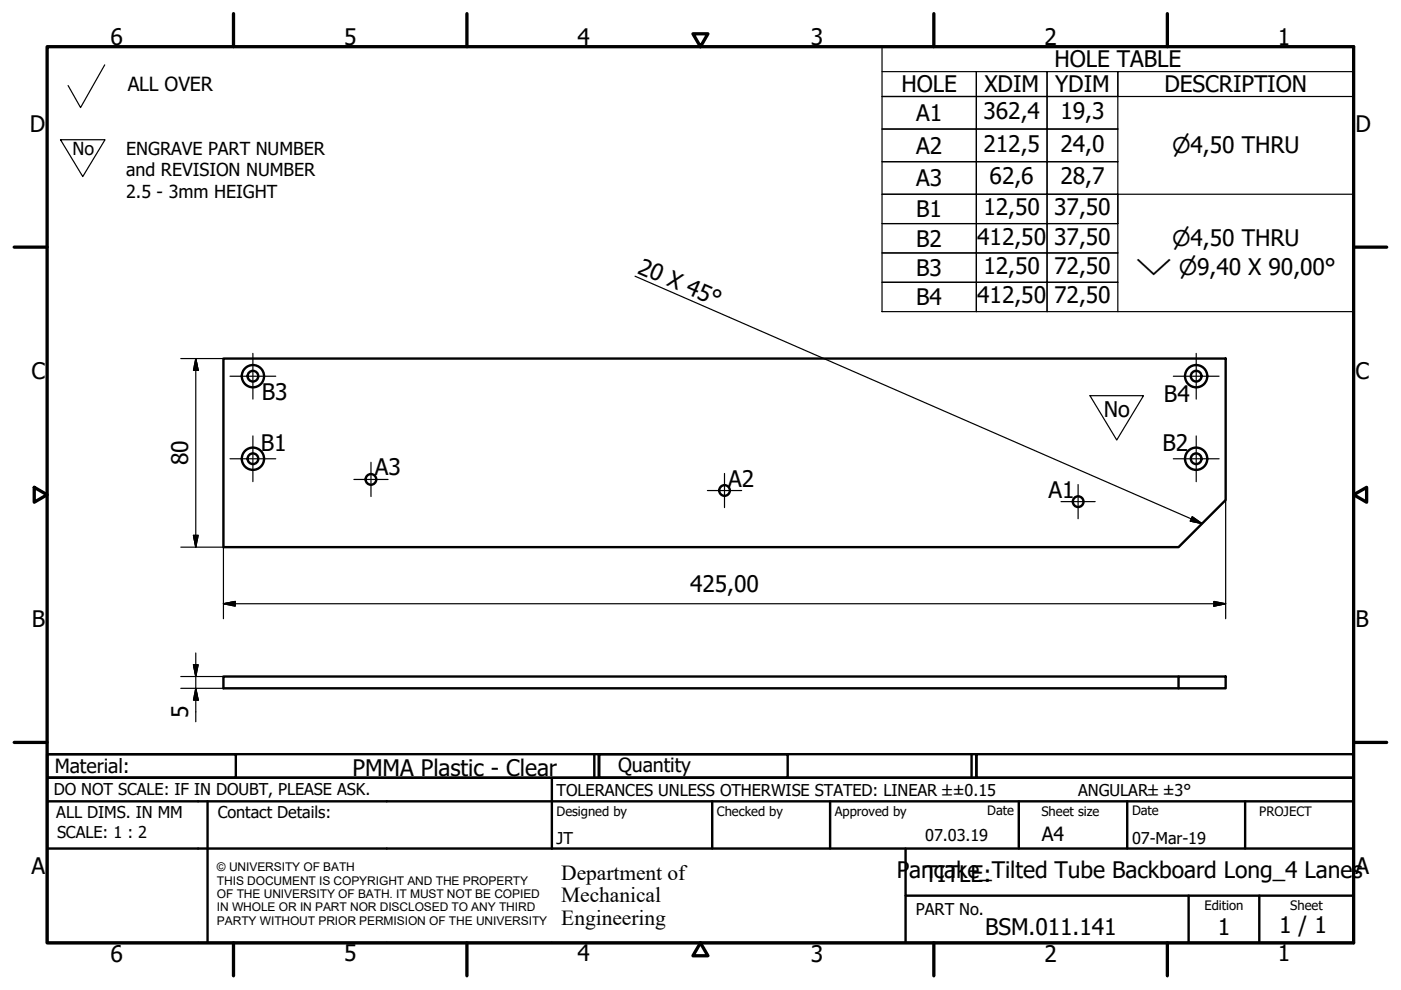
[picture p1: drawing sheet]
<svg xmlns="http://www.w3.org/2000/svg" width="297mm" height="210mm" viewBox="0 0 297 210" stroke-linecap="round" stroke-linejoin="round" font-family="sans-serif">
<!-- layer: Visible (ISO) -->
<g fill="none" stroke="#000" stroke-width=".51">
<path d="M47.4 76h212.5v30l-10 10h-202.5zM249.9 143.4h10v2.5h-10zM249.9 143.4h-202.5v2.5h202.5"/>
<circle cx="53.6" cy="79.8" r="1.13"/>
<circle cx="53.6" cy="79.8" r="2.36"/>
<circle cx="253.6" cy="79.8" r="2.36"/>
<circle cx="253.6" cy="79.8" r="1.13"/>
<circle cx="53.6" cy="97.3" r="1.13"/>
<circle cx="53.6" cy="97.3" r="2.36"/>
<circle cx="253.6" cy="97.3" r="2.36"/>
<circle cx="253.6" cy="97.3" r="1.13"/>
<circle cx="78.6" cy="101.6" r="1.13"/>
<circle cx="153.6" cy="104" r="1.13"/>
<circle cx="228.6" cy="106.4" r="1.13"/>
</g>
<!-- layer: Border (ISO) -->
<g fill="none" stroke="#000" stroke-width=".7">
<path d="M10 9.9h277v190h-277zM49.5 2.9v7M99 2.9v7M146.9 7.2h3.2l-1.6 2.7zM198 2.9v7M247.5 2.9v7M3 52.4h7M287 52.4h7M7.3 103.3l2.7 1.6-2.7 1.6zM287 104.9l2.8-1.6v3.2zM3 157.4h7M287 157.4h7"/>
<path d="M49.5 199.9v7M99 199.9v7M148.5 199.9l1.6 2.7h-3.2zM198 199.9v7M247.5 199.9v7"/>
</g>
<!-- layer: Title (ISO) -->
<g fill="none" stroke="#000" stroke-width=".51">
<path d="M10 159.9h40v5h-40zM10 159.9h117v5h-117zM126 159.9v5M127 159.9h40v5h-40zM127 159.9h80v5h-80zM206 159.9v5M207 159.9h80v5h-80zM10 169.9v-5h277v5M10 169.9h277v30h-277zM10 179.9h277M44 169.9v30M117 164.9v15"/>
<path d="M151 169.9v10M176 169.9v10M192 179.9v20M216 169.9v10M239 169.9v10M264 169.9v10M192 189.9h95M252 189.9v10M267 189.9v10"/>
</g>
<!-- layer: Symbol (ISO) -->
<g fill="none" stroke="#000" stroke-width=".25">
<path d="M187 15.2h20v5.3h-20h20v6.9h-20h20v6.9h-20h20v6.9h-20h20v6.2h-20h20v6.2h-20h20v6.3h-20h20v6.2v-6.2h15v6.2v-6.2h15v6.2M187 9.9h100v56.2h-100zM207 15.2h15v5.3h-15zM222 15.2h15v5.3h-15zM287 15.2h-50v5.3h50M207 20.5h15v6.9h-15zM207 27.4h15v6.9h-15zM207 34.3h15v6.9h-15zM222 20.5h15v6.9h-15zM222 27.4h15v6.9h-15zM222 34.3h15v6.9h-15zM134.6 58.6l120.3 52.4"/>
<path d="M207 41.2h15v6.2h-15zM207 47.4h15v6.2h-15zM207 53.6h15v6.3h-15zM222 41.2h15v6.2h-15zM222 47.4h15v6.2h-15zM222 53.6h15v6.3h-15zM237 47.4v-6.2h50v6.2M252.8 109.6l2.1 1.4-2.5-.5z"/>
</g>
<!-- layer: Sketch Geometry (ISO) -->
<path d="M22.2 13.8l-5.1 9-2.7-4.7M12.8 29.6h9.5l-4.8 7.8zM231.1 83.9h11.3l-5.6 9.4z" fill="none" stroke="#000" stroke-width=".25"/>
<path d="M236.7 102.7h.1" fill="none" stroke="#fff" stroke-width=".21"/>
<!-- layer: Center Mark (ISO) -->
<g fill="none" stroke="#000" stroke-width=".25">
<path d="M48.8 79.8h9.7M53.6 74.9v9.7M248.8 79.8h9.7M253.6 74.9v9.7M48.8 97.3h9.7M53.6 92.4v9.7M78.7 98v7.3M248.8 97.3h9.7M253.6 92.4v9.7M75 101.7h7.3M150 104h7.2M153.6 100.4v7.2"/>
<path d="M225 106.4h7.2M228.6 102.7v7.3"/>
</g>
<!-- layer: Dimension (ISO) -->
<g fill="none" stroke="#000" stroke-width=".25">
<path d="M38.3 76h9.1M41.5 76l.5 2.5h-1zM41.5 76v40M38.3 116h9.1v15.2M41 113.5h1l-.5 2.5zM259.9 106v25.2M41.5 138.4v14.6M47.4 128l2.5-.5v1zM47.4 128h212.5M257.4 127.5l2.5 .5-2.5 .5zM38.3 145.9h9.1M38.3 143.4h9.1"/>
<path d="M41 140.9h1l-.5 2.5zM41.5 145.9l.5 2.5h-1z"/>
</g>
<path d="M41.5 76l.5 2.5zM41.5 76l.5 2.5h-1zM41 113.5l.5 2.5zM41 113.5h1l-.5 2.5zM47.4 128l2.5-.5zM47.4 128l2.5-.5v1zM257.4 128.5l2.5-.5zM257.4 127.5l2.5 .5-2.5 .5zM41 140.9l.5 2.5zM41 140.9h1l-.5 2.5zM41.5 145.9l.5 2.5zM41.5 145.9l.5 2.5h-1z" fill="#000" stroke="#000" stroke-width=".25"/>
<!-- layer: Symbol (ISO) -->
<path d="M252.4 110.5l2.5 .5zM252.8 109.6l2.1 1.4-2.5-.5z" fill="#000" stroke="#000" stroke-width=".25"/>
<g font-size="4.8">
<text x="23.4" y="9.5">6</text>
<text x="72.9" y="9.5">5</text>
<text x="122.4" y="9.5">4</text>
<text x="171.9" y="9.5">3</text>
<text x="221.4" y="9.5">2</text>
<text x="270.9" y="9.5">1</text>
<text x="223.6" y="14.3">HOLE TABLE</text>
<text x="191.1" y="19.6">HOLE</text>
<text x="208.7" y="19.6">XDIM</text>
<text x="223.7" y="19.6">YDIM</text>
<text x="246.9" y="19.6">DESCRIPTION</text>
<text x="6.3" y="27.9">D</text>
<text x="194.2" y="25.7">A1</text>
<text x="208.5" y="25.3">362,4</text>
<text x="224.8" y="25.3">19,3</text>
<text x="287.4" y="27.9">D</text>
<text x="194.2" y="32.6">A2</text>
<text x="208.5" y="32.2">212,5</text>
<text x="224.8" y="32.2">24,0</text>
<text x="194.2" y="39.5">A3</text>
<text x="209.8" y="39.1">62,6</text>
<text x="224.8" y="39.1">28,7</text>
<text x="194.3" y="46.1">B1</text>
<text x="208.5" y="45.6">12,50</text>
<text x="223.5" y="45.6">37,50</text>
<text x="194.3" y="52.3">B2</text>
<text x="207.2" y="51.9">412,50</text>
<text x="223.5" y="51.9">37,50</text>
<text x="135" y="57.8" transform="rotate(24 135 57.8)">20 X 45°</text>
<text x="194.3" y="58.5">B3</text>
<text x="208.5" y="58.1">12,50</text>
<text x="223.5" y="58.1">72,50</text>
<text x="194.3" y="64.7">B4</text>
<text x="207.2" y="64.3">412,50</text>
<text x="223.5" y="64.3">72,50</text>
<text x="6.7" y="80.4">C</text>
<text x="287.4" y="80.4">C</text>
<text x="55.5" y="84.7">B3</text>
<text x="246.8" y="85.2">B4</text>
<text x="55.3" y="95.6">B1</text>
<text x="246.5" y="95.6">B2</text>
<text x="39.9" y="98.7" transform="rotate(-90 39.9 98.7)">80</text>
<text x="79.4" y="100.8">A3</text>
<text x="154.4" y="103.2">A2</text>
<text x="222.3" y="105.5">A1</text>
<text x="146.3" y="125.6">425,00</text>
<text x="6.8" y="132.9">B</text>
<text x="287.4" y="132.9">B</text>
<text x="39.9" y="152.3" transform="rotate(-90 39.9 152.3)">5</text>
<text x="74.8" y="164.6">PMMA Plastic - Clear</text>
<text x="6.7" y="185.4">A</text>
<text x="190.1" y="186.2">P</text>
<text x="192.8" y="186.2">anTcIaTkLeE_:Tilted Tube Backboard Long_4 LanesA</text>
<text x="271.2" y="197.9">1 / 1</text>
<text x="23.4" y="203.9">6</text>
<text x="72.9" y="203.8">5</text>
<text x="122.4" y="203.8">4</text>
<text x="171.9" y="203.9">3</text>
<text x="208.9" y="198.2">BSM.011.141</text>
<text x="221.4" y="203.9">2</text>
<text x="258.2" y="198.2">1</text>
<text x="270.9" y="203.8">1</text>
</g>
<g font-size="4.6">
<text x="248.5" y="32.5">⌀4,50 THRU</text>
<text x="248.5" y="52.3">⌀4,50 THRU</text>
<text x="240.8" y="58.4">⌵ ⌀9,40 X 90,00°</text>
<text x="234" y="88.4">No</text>
<text x="119" y="186.5">Department of</text>
<text x="119" y="191.3">Mechanical</text>
<text x="119" y="196">Engineering</text>
</g>
<g font-size="4.1">
<text x="27.1" y="19.2">ALL OVER</text>
<text x="11.6" y="163.9">Material:</text>
<text x="131" y="163.7">Quantity</text>
<text x="220.9" y="178.4">A4</text>
</g>
<g font-size="3.8">
<text x="15.4" y="32.9">No</text>
<text x="26.8" y="32.9">ENGRAVE PART NUMBER</text>
<text x="26.8" y="37.4">and REVISION NUMBER</text>
<text x="26.8" y="41.9">2.5 - 3mm HEIGHT</text>
</g>
<g font-size="3.5">
<text x="11.4" y="168.5">DO NOT SCALE: IF IN DOUBT, PLEASE ASK.</text>
<text x="11.9" y="173.5">ALL DIMS. IN MM</text>
<text x="46.2" y="173.5">Contact Details:</text>
<text x="118" y="168.8">TOLERANCES UNLESS OTHERWISE STATED: LINEAR ±±0.15</text>
<text x="228.6" y="168.8">ANGULAR±±3°</text>
<text x="12.1" y="177.6">SCALE: 1 : 2</text>
<text x="118" y="178.9">JT</text>
<text x="196.2" y="178.3">07.03.19</text>
<text x="240" y="178.9">07-Mar-19</text>
<text x="194.2" y="194.1">PART No.</text>
</g>
<g font-size="2.8">
<text x="118" y="173">Designed by</text>
<text x="152" y="173">Checked by</text>
<text x="177" y="173">Approved by</text>
<text x="209.3" y="172.9">Date</text>
<text x="220.8" y="173">Sheet size</text>
<text x="240" y="172.9">Date</text>
<text x="267" y="172.9">PROJECT</text>
<text x="255.4" y="193">Edition</text>
<text x="273.6" y="193">Sheet</text>
</g>
<g font-size="2.5">
<text x="46" y="184.7">© UNIVERSITY OF BATH</text>
<text x="46" y="187.6">THIS DOCUMENT IS COPYRIGHT AND THE PROPERTY</text>
<text x="46" y="190.4">OF THE UNIVERSITY OF BATH. IT MUST NOT BE COPIED</text>
<text x="46" y="193.2">IN WHOLE OR IN PART NOR DISCLOSED TO ANY THIRD</text>
<text x="46" y="196.1">PARTY WITHOUT PRIOR PERMISION OF THE UNIVERSITY</text>
</g>
</svg>
